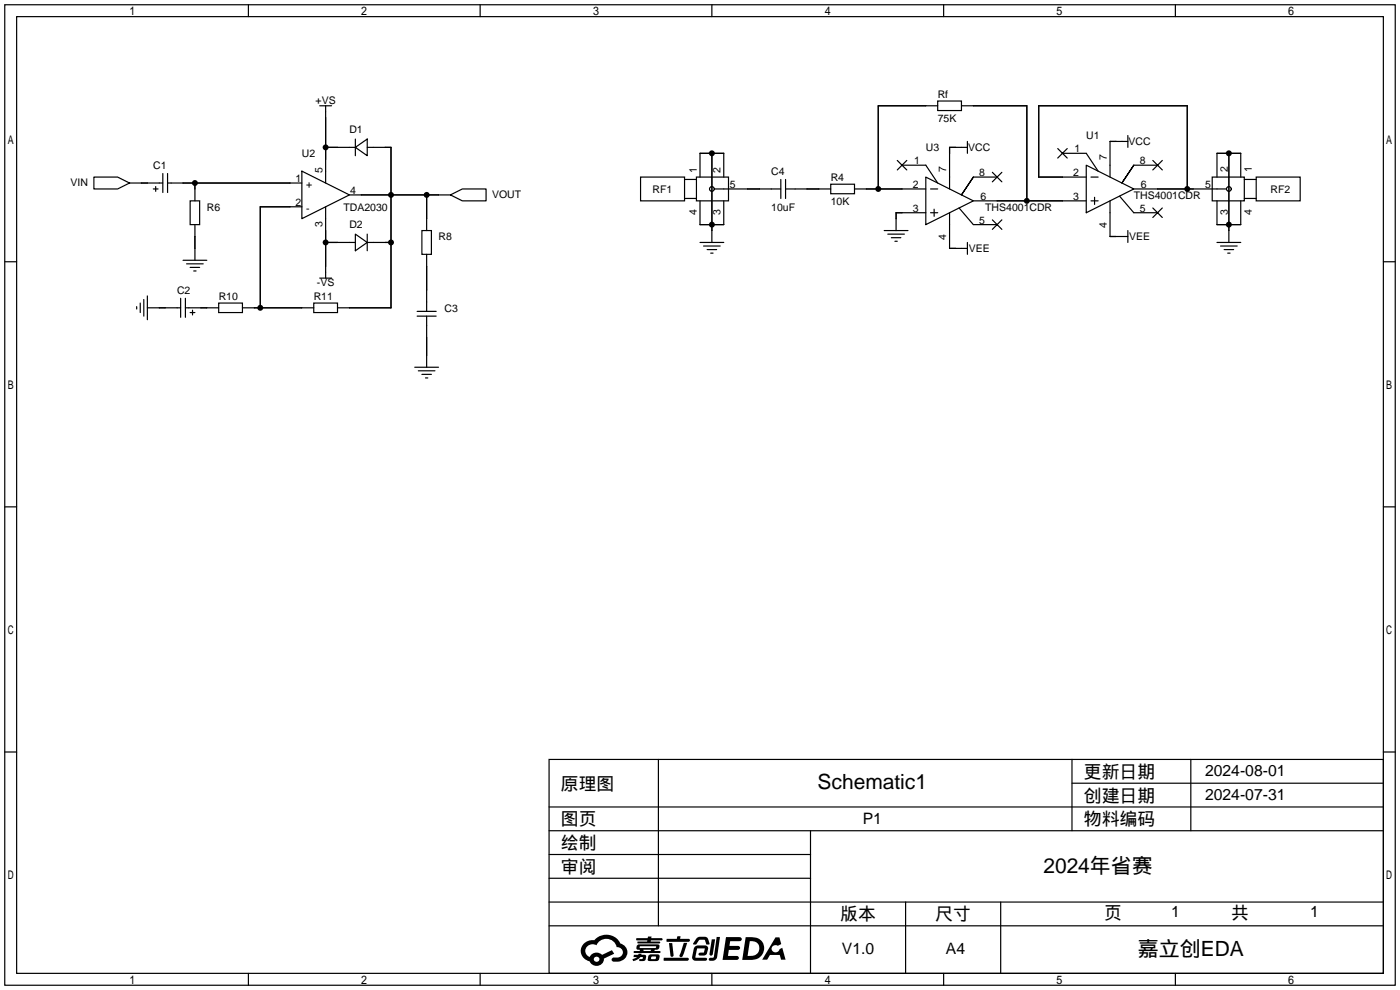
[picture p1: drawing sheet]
<svg xmlns="http://www.w3.org/2000/svg" width="299mm" height="212mm" viewBox="0 0 299 212" stroke-linecap="round" stroke-linejoin="round" font-family="sans-serif">
<g fill="none" stroke="#000" stroke-width=".25">
<path d="M1 1h297.2v209.6h-297.2zM3.6 3.6h292.1v204.4h-292.1zM53.1 1v2.6M102.6 1v2.6M152.1 1v2.6M201.7 1v2.6M251.2 1v2.6M20.1 37.8h5l2.6 1.3-2.6 1.3h-5zM27.7 39.1h7.1M33.3 39.9v1M34.8 37.1v4M35.8 39.1h28.7"/>
<path d="M35.8 37.1v4M41.7 39.1v3.8M64.5 36.6l10.2 5.1-10.2 5zM68.3 22.6h2.6M69.6 22.6v16.5M69.6 31.5h6.3M75.9 31.5l2.6-1.8v3.6zM75.9 29.7v3.6M78.5 31.5h5.1v34.3h-11.5M136.9 37.8h9.4v5.1h-9.4zM146.3 38.4h2.5M148.8 37.8h6.9v5.1h-6.9z"/>
<path d="M149.6 37.8v-5h5.1v5M152.1 32.8v19M166.9 38.4v4M167.9 38.4v4M177.5 39.4h5.1v2h-5.1zM191.8 34.3l2 2M192.8 35.3h5.1l2.5 3.8M193.8 34.3l-2 2M197.9 37.8l10.1 5.1-10.1 5.1zM200.4 21.6h5.1v2h-5.1zM200.4 22.6h-12.7v17.8M205.5 22.6h14v20.3"/>
<path d="M206.8 31.5h-3.9v8.9M206.8 30.2v2.6M208 37.8h5.1M212.1 36.8l2 2.1M214.1 36.8l-2 2.1M226.1 31.8l2 2M227.1 32.8h5.1l2.5 3.8M228.1 31.8l-2 2M232.2 35.3l10.1 5.1-10.1 5.1zM232.2 37.8h-10.2v-15.2h31.7v17.8M233.2 37.8h1.5M239.8 39.1l2.5-3.8-2.5 3.8"/>
<path d="M241 30.2h-3.8v7.6M241 29v2.5M242.3 35.3h5.1M246.4 34.3l2 2M248.4 34.3l-2 2M259.1 37.8h6.8v5.1h-6.8zM260.1 37.8v-5h5.1v5M262.6 32.8v19M265.9 38.4h2.6M268.5 37.8h9.4v5.1h-9.4zM1 55.9h2.6M32.8 40.4h1"/>
<path d="M39.1 55.6h5.1M39.9 56.4h3.5M40.6 42.9h2.1v5.1h-2.1zM40.6 57.2h2.1M41.4 57.9h.5M41.7 48v7.6M64.5 44.2h-8.9v21.6M68.3 59.4h2.6M69.6 44.2v15.2M69.6 51.8h6.3M74.7 41.7h21.6M75.9 50l2.6 1.8-2.6 1.8z"/>
<path d="M78.5 51.8h5.1M78.5 50v3.6M90.2 49.3h2v5.1h-2zM91.2 41.7v7.6M91.2 54.4v12.1M96.3 41.7l2.5-1.3h5.1v2.5h-5.1zM146.3 42.4h2.5M149.6 51.8h5.1M149.6 42.9v5.1h5.1v-5.1M150.4 52.6h3.5M151.1 53.3h2.1M151.9 54.1h.5"/>
<path d="M152.7 40.4h14.2M167.9 40.4h9.6M182.6 40.4h15.3M189 49.3h5.1M189.7 50h3.6M190.5 50.8h2M191.3 51.6h.5M197.9 45.5h-6.4v3.8M198.9 40.4h1.5M198.9 45.5h1.5M199.6 44.7v1.5M202.9 45.5v7.6h3.9"/>
<path d="M205 44.4l3 3.6h5.1M205.5 41.7l2.5-3.9-2.5 3.9M206.8 51.8v2.6M208 42.9h24.2M212.1 47l2 2M214.1 47l-2 2M233.2 42.9h1.5M233.9 42.2v1.5M237.2 42.9v7.6h3.8M239.3 41.9l3 3.6h5.1M241 49.3v2.5M242.3 40.4h19.8"/>
<path d="M246.4 44.4l2 2.1M248.4 44.4l-2 2.1M260.1 51.8h5.1M260.1 42.9v5.1h5.1v-5.1M260.9 52.6h3.5M261.6 53.3h2.1M262.4 54.1h.5M265.9 42.4h2.6M295.7 55.9h2.5M29.2 65.5v.5M30 64.8v2M30.7 64v3.6"/>
<path d="M31.5 65.8h7.1M31.5 63.2v5.1M38.6 63.8v4M39.6 65.8h7.1M39.6 63.8v4M40.6 66.8h1.1M41.1 66.3v1M46.7 64.8h5.1v2h-5.1zM51.8 65.8h15.3M67.1 64.8h5v2h-5zM88.6 78.5h5.1M89.2 67.6h4"/>
<path d="M89.2 66.5h4M89.4 79.2h3.6M91.2 67.6v10.9M90.2 80h2M90.9 80.8h.5M1 108.3h2.6M295.7 108.3h2.5M1 160.7h2.6M117.3 162.3h178.4v45.7h-178.4zM117.3 177.5h178.4M117.3 172.5h178.4M140.7 162.3v35.6"/>
<path d="M173.2 177.5v30.5M229.1 162.3v15.2M229.1 167.4h66.6M254.5 162.3v15.2M295.7 160.7h2.5M117.3 182.6h55.9M117.3 197.9h178.4M117.3 192.8h178.4M117.3 187.7h55.9M193.5 192.8v15.2M213.9 192.8v15.2M53.1 208v2.6"/>
<path d="M102.6 208v2.6M152.1 208v2.6M201.7 208v2.6M251.2 208v2.6"/>
<circle cx="152.1" cy="40.4" r=".51"/>
<circle cx="262.6" cy="40.4" r=".51"/>
</g>
<g fill="#000">
<path d="M136 200.5h2.4l.1-.3h.7v.3h2.2l.2 .3-.2 .2h-2.3v.2h1.8l.2 .3-.2 .1h-4.5l-.1-.4h2l.1-.2h-2.3l-.1-.2zM135.5 204.1h.9l.1-.3h.6v.3h.8a.82 .82 0 0 1-.5 1.3h-.8v-.4l.7-.1 .1-.3a.68 .68 0 0 0-1 .4l-1.1 .4-.1-.4 .9-.5h-.7zM143 201.6h.7l.3 2.5a.34 .34 0 0 1-.3 .4 .34 .34 0 0 1-.4-.3zM146.1 201.5h.8l-.7 2a.98 .98 0 0 1-.7 1.1l-.3-.3zM141.9 204.7h5a.33 .33 0 0 1 .3 .3 .33 .33 0 0 1-.3 .3h-4.9l-.2-.1zM142.5 200.7h2.1l.3-.6h.6l-.1 .6h1.7a.32 .32 0 0 1 .4 .3 .32 .32 0 0 1-.4 .3h-4.5l-.2-.2zM148.4 202.4l.6-.3h1.7a.81 .81 0 0 1 .7 .5 .81 .81 0 0 1-.2 .8 .81 .81 0 0 1-.9 .8h-.7a.32 .32 0 0 1-.3-.3 .32 .32 0 0 1 .4-.3h.7l.2-.9-1.6 .1-.4 1.8 2.2 .1a.32 .32 0 0 1 .3 .4 .32 .32 0 0 1-.4 .2h-2.2l-.5-.3-.1-.5zM148.9 200.6l.6-.4h1a.77 .77 0 0 1 .9 .5l.3 1-.2 .2h-.5l-.3-.9-.2-.2-1 .1-.7 1-.6-.1-.1-.2zM152.1 200.8h.7l-.5 3.1a.36 .36 0 0 1-.3 .3 .36 .36 0 0 1-.4-.3zM153.2 200.2h.7l-.6 4.3a1.13 1.13 0 0 1-1.8 .6l.2-.4h.7l.2-.2zM155.2 200.3h2.6a.48 .48 0 0 1 .7 .4 .48 .48 0 0 1-.6 .4h-1.8l-.2 1.1h1.9a.43 .43 0 0 1 .4 .4 .43 .43 0 0 1-.5 .4h-1.9l-.2 1.3h1.7a.45 .45 0 0 1 .5 .2 .45 .45 0 0 1-.1 .6h-3.3zM165.7 200.3h.9l.4 1.5-.8 .3a.84 .84 0 0 0-1.2 .3 .84 .84 0 0 0 .4 1.1 .84 .84 0 0 0 1.1-.4l.1-.2 .6-.3 .7 2.5h-1l-.2-1h-2.1l-.6 1h-1.1z"/>
<path d="M124.9 201.6a2.23 2.23 0 0 0-.7 2.3 2.23 2.23 0 0 0 1.8 1.6 1.58 1.58 0 0 0 1.8 .9 1.58 1.58 0 0 0 1.3-1.5l2.2-1.1-.5-.7-2.1 1a1.65 1.65 0 0 0-2.7 .4 1.45 1.45 0 0 1-.8-1.9 1.45 1.45 0 0 1 2-.7l.3 .1a2.3 2.3 0 0 1 2.3-1.3 2.3 2.3 0 0 1 2 1.7 1.12 1.12 0 0 1 1.3 1 1.12 1.12 0 0 1-1.1 1.2h-.7a.45 .45 0 0 0-.6 .4 .45 .45 0 0 0 .5 .5 2.21 2.21 0 0 0 2.2-.5 2.21 2.21 0 0 0 .5-2.3 2.13 2.13 0 0 0-1.3-1.1 3.3 3.3 0 0 0-5.6-.7l-1.1 .1zM127 205a.57 .57 0 0 1 1.1 0 .57 .57 0 0 1-1.1 0z"/>
<path d="M138.6 204.2a1.05 1.05 0 0 0 0 1.2 2.91 2.91 0 0 0 2.2-.2 .98 .98 0 0 0 0-1.2h-1.6zM139.2 204.5l.9-.1 .1 .4-.2 .2-.8-.1z"/>
<path d="M136.2 202a.55 .55 0 0 0-.2 .8 .55 .55 0 0 0 .7 .2l.1 .3h-1.3v.3l5.4 .1 .3-.2-.2-.2h-1.2l.2-.3a.7 .7 0 0 0 .8-.3 .7 .7 0 0 0 0-.8l-4.2-.1zM136.8 202.3l3.3-.1 .1 .1-.2 .3h-3.2zM137.5 203h1.7l-.2 .3h-1.4z"/>
<path d="M159.4 200.3l-.8 4.9h1.7a2.5 2.5 0 0 0 3-2.5 2.5 2.5 0 0 0-3.1-2.4zM160.3 201.1a1.61 1.61 0 0 1 2 1.5 1.61 1.61 0 0 1-1.8 1.7h-.7z"/>
<circle cx="41.7" cy="39.1" r=".63"/>
<circle cx="69.6" cy="31.5" r=".63"/>
<circle cx="152.1" cy="32.8" r=".63"/>
<circle cx="262.6" cy="32.8" r=".63"/>
<circle cx="69.6" cy="51.8" r=".63"/>
<circle cx="83.6" cy="41.7" r=".63"/>
<circle cx="83.6" cy="51.8" r=".63"/>
<circle cx="91.2" cy="41.7" r=".63"/>
<circle cx="152.1" cy="48" r=".63"/>
<circle cx="187.7" cy="40.4" r=".63"/>
<circle cx="219.5" cy="42.9" r=".63"/>
<circle cx="253.7" cy="40.4" r=".63"/>
<circle cx="262.6" cy="48" r=".63"/>
<circle cx="55.6" cy="65.8" r=".63"/>
</g>
<g font-size="4.5">
<text x="174.7" y="168.7">Schematic1</text>
<text x="223" y="186.5">2024年省赛</text>
<text x="243.2" y="204.3">嘉立创EDA</text>
</g>
<g font-size="3.8">
<text x="231.6" y="166.2">更新日期</text>
<text x="119.9" y="168.8">原理图</text>
<text x="231.6" y="171.3">创建日期</text>
<text x="119.9" y="176.4">图页</text>
<text x="231.6" y="176.4">物料编码</text>
<text x="119.9" y="181.5">绘制</text>
<text x="119.9" y="186.6">审阅</text>
<text x="179.6" y="196.7">版本</text>
<text x="199.9" y="196.7">尺寸</text>
<text x="236" y="196.5">页</text>
<text x="263.1" y="196.5">共</text>
</g>
<g font-size="3.4">
<text x="257.6" y="165.9">2024-08-01</text>
<text x="257.6" y="170.9">2024-07-31</text>
<text x="184.4" y="176">P1</text>
<text x="250.3" y="196.1">1</text>
<text x="280" y="196.1">1</text>
<text x="179.9" y="204">V1.0</text>
<text x="202.2" y="204">A4</text>
</g>
<g font-size="2.2">
<text x="67.4" y="22.2">+VS</text>
<text x="200.4" y="20.9">Rf</text>
<text x="74.7" y="28.5">D1</text>
<text x="200.4" y="26">75K</text>
<text x="232.2" y="29.8">U1</text>
<text x="64.5" y="33.6">U2</text>
<text x="195.4" y="35.1">1</text>
<text x="197.9" y="32.3">U3</text>
<text x="206.9" y="32.3">VCC</text>
<text x="229.6" y="32.6">1</text>
<text x="236.5" y="34.3" transform="rotate(-90 236.5 34.3)">7</text>
<text x="241.2" y="31">VCC</text>
<text x="243.6" y="35.1">8</text>
<text x="15.1" y="39.8">VIN</text>
<text x="32.8" y="36.1">C1</text>
<text x="63.1" y="38.9">1</text>
<text x="65.5" y="40.2">+</text>
<text x="68.9" y="36.9" transform="rotate(-90 68.9 36.9)">5</text>
<text x="74.8" y="41.4">4</text>
<text x="139.4" y="41.2">RF1</text>
<text x="148.9" y="37.1" transform="rotate(-90 148.9 37.1)">1</text>
<text x="154" y="37.1" transform="rotate(-90 154 37.1)">2</text>
<text x="156" y="40.2">5</text>
<text x="164.8" y="37.4">C4</text>
<text x="177.5" y="38.7">R4</text>
<text x="195.1" y="40.2">2</text>
<text x="202.2" y="36.8" transform="rotate(-90 202.2 36.8)">7</text>
<text x="209.3" y="37.6">8</text>
<text x="229.4" y="37.6">2</text>
<text x="243.8" y="40.2">6</text>
<text x="257.6" y="40.2">5</text>
<text x="262.4" y="36.8" transform="rotate(-90 262.4 36.8)">2</text>
<text x="267.5" y="36.8" transform="rotate(-90 267.5 36.8)">1</text>
<text x="271.5" y="41.2">RF2</text>
<text x="44.2" y="45">R6</text>
<text x="63.1" y="44">2</text>
<text x="65.5" y="45.3">-</text>
<text x="73.4" y="45">TDA2030</text>
<text x="105.2" y="42.3">VOUT</text>
<text x="148.9" y="45.9" transform="rotate(-90 148.9 45.9)">4</text>
<text x="154" y="45.9" transform="rotate(-90 154 45.9)">3</text>
<text x="164.8" y="45">10uF</text>
<text x="177.5" y="43.7">10K</text>
<text x="195.1" y="45.3">3</text>
<text x="209.3" y="47.8">5</text>
<text x="209.5" y="42.7">6</text>
<text x="210.6" y="45">THS4001CDR</text>
<text x="229.4" y="42.7">3</text>
<text x="242.3" y="42.5">THS4001CDR</text>
<text x="243.6" y="45.3">5</text>
<text x="262.4" y="45.9" transform="rotate(-90 262.4 45.9)">3</text>
<text x="267.5" y="45.9" transform="rotate(-90 267.5 45.9)">4</text>
<text x="68.9" y="48.6" transform="rotate(-90 68.9 48.6)">3</text>
<text x="74.7" y="48.8">D2</text>
<text x="93.7" y="51.4">R8</text>
<text x="202.2" y="51.3" transform="rotate(-90 202.2 51.3)">4</text>
<text x="207.1" y="53.9">VEE</text>
<text x="236.5" y="48.7" transform="rotate(-90 236.5 48.7)">4</text>
<text x="241.3" y="51.4">VEE</text>
<text x="37.8" y="62.8">C2</text>
<text x="46.7" y="64.1">R10</text>
<text x="67.1" y="64.1">R11</text>
<text x="67.7" y="61.2">-VS</text>
<text x="95" y="66.6">C3</text>
</g>
</svg>
